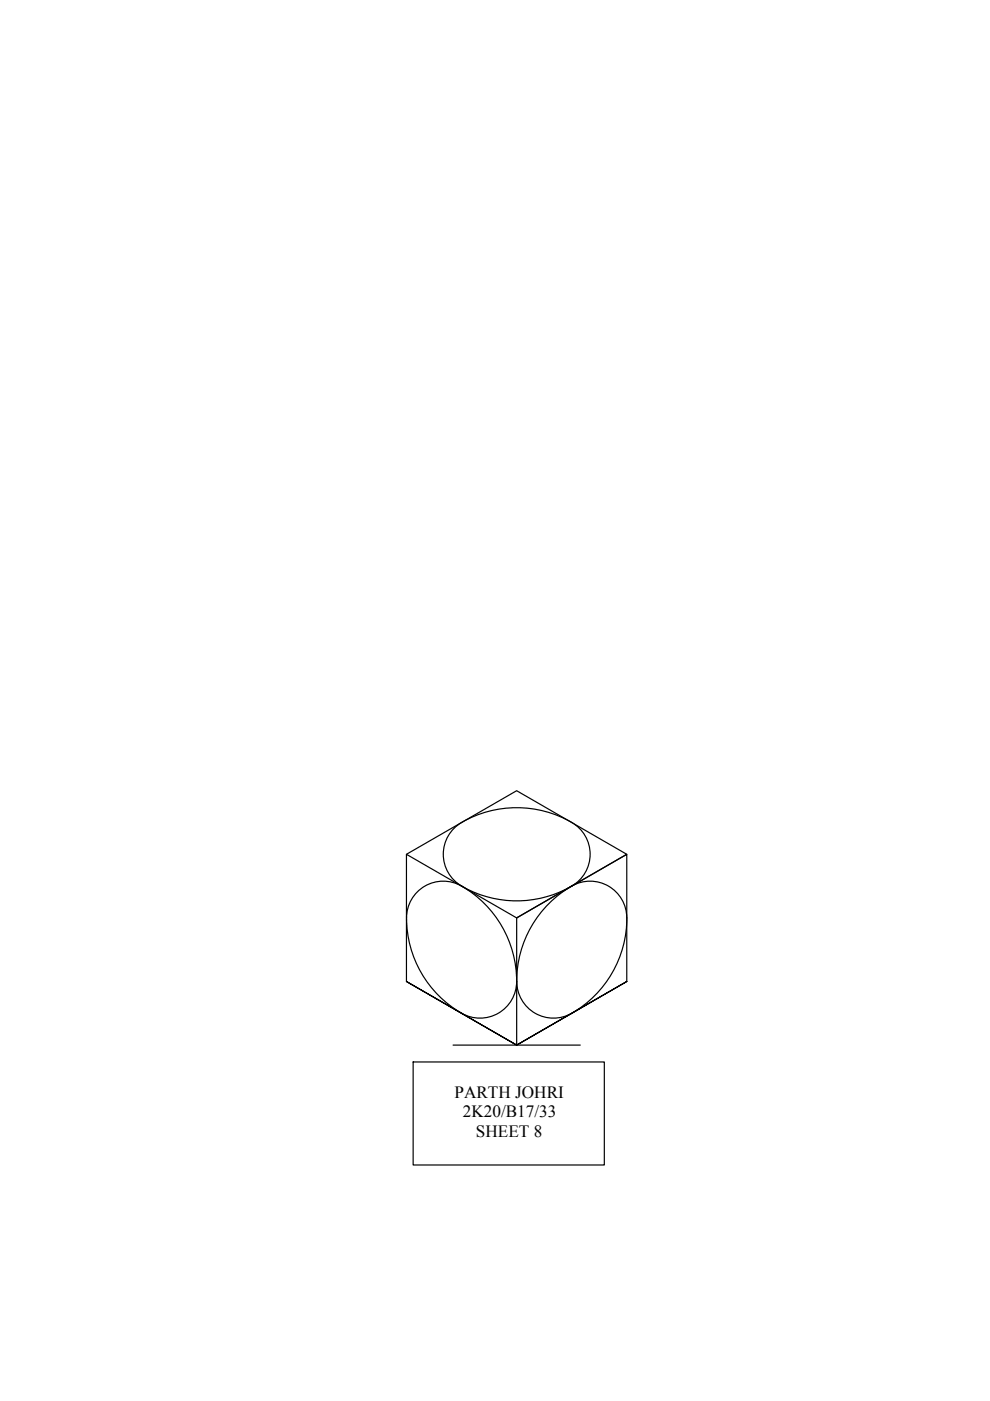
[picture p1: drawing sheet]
<svg xmlns="http://www.w3.org/2000/svg" width="210mm" height="297mm" viewBox="0 0 210 297" stroke-linecap="round" stroke-linejoin="round" font-family="sans-serif">
<!-- layer: 0 -->
<path d="M86.2 181.1l23.3-13.5 23.4 13.5-23.4 13.5-23.3-13.5v27M97.9 187.9a23.2 23.2 0 0 0 23.3 0M97.9 187.9a23.4 23.4 0 0 1 11.6 20.2M97.9 187.9a7.9 7.9 0 0 0-8.5 .4 7.9 7.9 0 0 0-3.2 7.9 23.2 23.2 0 0 0 12.5 19 7.8 7.8 0 0 0 10.8-7.1M97.9 187.9a7.9 7.9 0 0 1-3.9-7.6 7.9 7.9 0 0 1 5.3-6.7 23.2 23.2 0 0 1 22.7 1.3 7.8 7.8 0 0 1-.8 13M121.2 187.9a7.8 7.8 0 0 1 11.7 6.7M121.2 187.9a23.4 23.4 0 0 0-11.7 20.2M132.9 194.6a23.2 23.2 0 0 1-12.5 20.6 7.8 7.8 0 0 1-10.8-7.1M132.9 208.1v-27l-23.4 13.5v27l-23.3-13.5 23.3 13.5 23.4-13.5-23.4 13.5M87.6 225.2h40.5v21.8h-40.5zM96.1 221.6h26.9" fill="none" stroke="#000" stroke-width=".25"/>
<g font-size="3.6">
<text x="96.4" y="232.7">PARTH JOHRI</text>
<text x="98.1" y="236.8">2K20/B17/33</text>
<text x="100.9" y="241">SHEET 8</text>
</g>
</svg>
